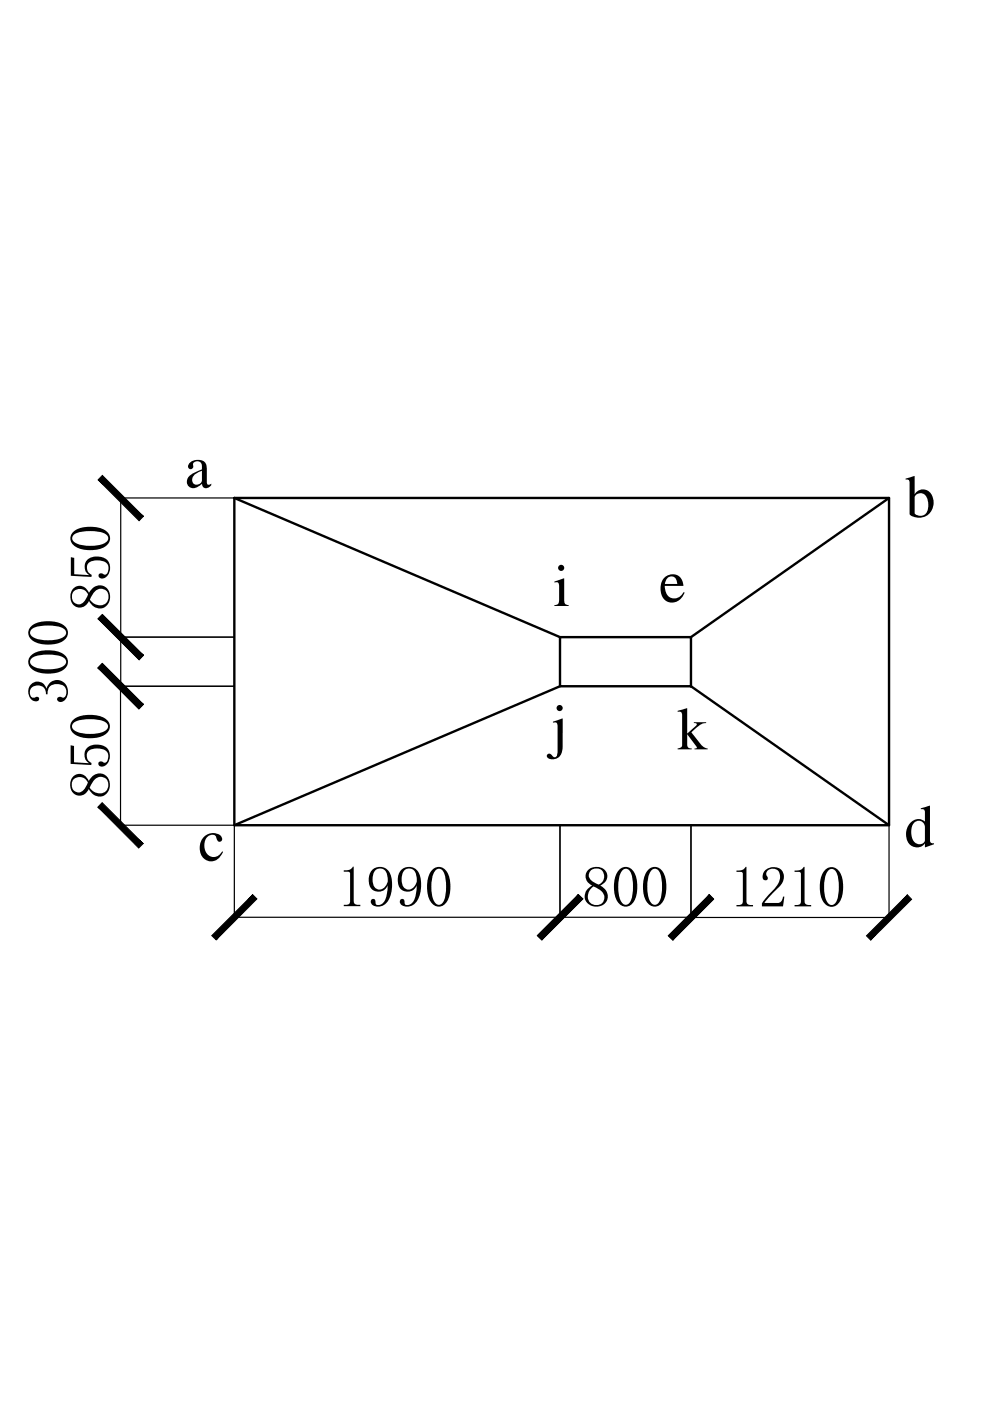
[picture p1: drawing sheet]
<svg xmlns="http://www.w3.org/2000/svg" width="210mm" height="297mm" viewBox="0 0 210 297" stroke-linecap="round" stroke-linejoin="round" font-family="sans-serif">
<!-- layer: 0 -->
<path d="M49.7 105.6h138.8v69.4h-138.8zM49.7 105.6l69 29.5M188.5 105.6l-42 29.5M118.7 135.1h27.8v10.4h-27.8zM118.7 145.5l-69 29.5M146.5 145.5l42 29.5" fill="none" stroke="#000" stroke-width=".51"/>
<path d="M25.6 105.6h24.1M25.6 105.6v39.9M25.6 135.1h24.1M25.5 145.5h24.2M25.6 145.5v29.5M25.5 175h24.2M49.7 175v19.5M118.7 175v19.5M146.5 175v19.6M188.5 175v19.6M49.7 194.5h96.8M146.5 194.5h42" fill="none" stroke="#000" stroke-width=".25"/>
<g fill="#000" stroke="#000" stroke-width=".21">
<path d="M20.8 101.7l8.7 8.7 .9-.9zM21.7 100.8l8.7 8.7-9.6-7.8z"/>
<path d="M21.7 130.3l-.9 .9 9.6 7.7zM20.8 131.2l9.6 7.7-.9 1z"/>
<path d="M20.8 131.2l8.7 8.7 .9-1zM20.8 131.2l.9-.9 8.7 8.6z"/>
<path d="M21.7 140.7l-.9 .9 9.6 7.8zM20.8 141.6l9.6 7.8-.9 .9z"/>
<path d="M20.8 141.6l8.6 8.7 .9-.9zM21.7 140.7l8.6 8.7-9.5-7.8z"/>
<path d="M21.7 170.2l-.9 .9 9.5 7.8zM20.8 171.1l9.5 7.8-.9 .9z"/>
<path d="M53.6 189.7l-7.8 9.6 8.7-8.7zM53.6 189.7l-7.8 9.6-.9-.9z"/>
<path d="M113.9 198.4l1 .9 7.7-9.6zM122.6 189.7l1 .9-8.7 8.7z"/>
<path d="M122.6 189.7l-7.7 9.6 8.7-8.7zM122.6 189.7l-7.7 9.6-1-.9z"/>
<path d="M141.7 198.4l.9 .9 7.8-9.6zM150.4 189.7l.9 .9-8.7 8.7z"/>
<path d="M150.4 189.7l-7.8 9.6 8.7-8.6zM150.4 189.7l-7.8 9.6-.9-.9z"/>
<path d="M192.4 189.7l-8.7 8.7 .9 .9zM192.4 189.7l.9 1-8.7 8.6z"/>
</g>
<g font-size="12.8">
<text x="39.1" y="103.4">a</text>
<text x="192" y="109.6">b</text>
<text x="117.3" y="128.5">i</text>
<text x="139.7" y="127.6">e</text>
<text x="116.8" y="158.2">j</text>
<text x="143.6" y="158.9">k</text>
<text x="191.8" y="179.5">d</text>
<text x="42" y="182.5">c</text>
</g>
<g font-size="12.3">
<text x="23.4" y="129.5" transform="rotate(-90 23.4 129.5)">850</text>
<text x="14.5" y="149.6" transform="rotate(-90 14.5 149.6)">300</text>
<text x="23.4" y="169.4" transform="rotate(-90 23.4 169.4)">850</text>
<text x="71.5" y="192.3">1990</text>
<text x="123.4" y="192.3">800</text>
<text x="154.8" y="192.4">1210</text>
</g>
</svg>
